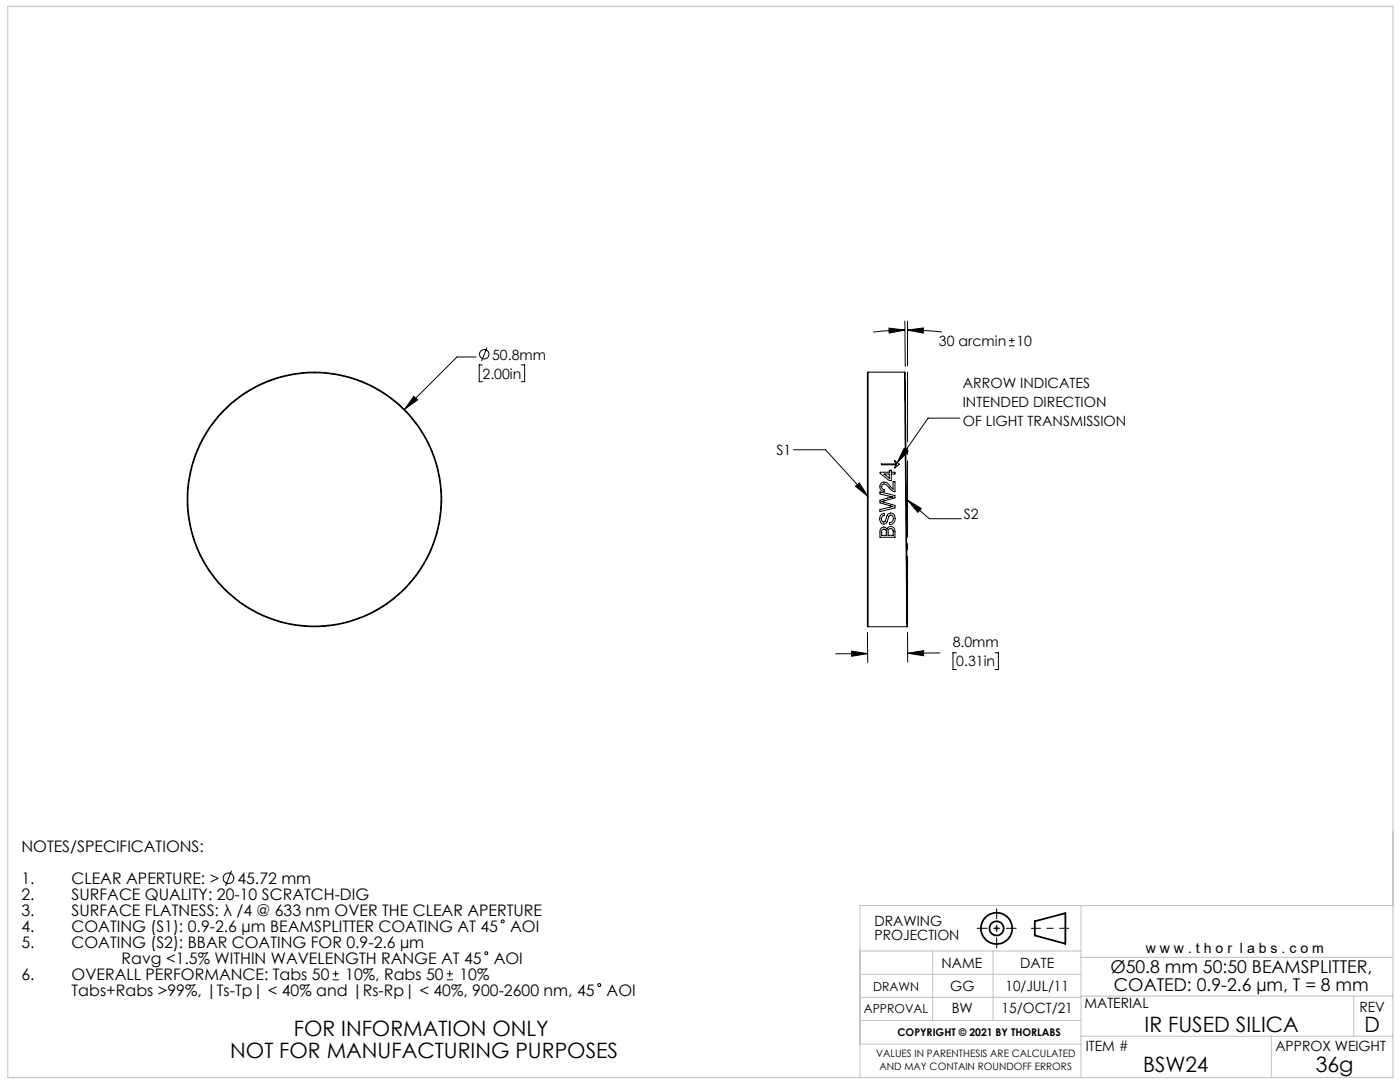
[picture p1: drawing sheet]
<svg xmlns="http://www.w3.org/2000/svg" width="279mm" height="216mm" viewBox="0 0 279 216" stroke-linecap="round" stroke-linejoin="round" font-family="sans-serif">
<g fill="none" stroke="#000" stroke-width=".35">
<path d="M206.5 183.8l6.1-1.6v6.1l-6.1-1.6z"/>
<circle cx="198.9" cy="185.2" r="3.1"/>
<circle cx="198.9" cy="185.2" r="1.4"/>
</g>
<path d="M198.4 185.2h1M198.5 184.9l.7 .7M198.9 184.7v1M199.2 184.9l-.7 .7" fill="none" stroke="#808080" stroke-width=".2"/>
<path d="M205.8 185.2h7.5" fill="none" stroke="#000" stroke-width=".2" stroke-dasharray="15.2 1.3 1.3 1.3" stroke-dashoffset="13.4"/>
<path d="M195 185.2h7.8M198.9 181.3v7.8" fill="none" stroke="#000" stroke-width=".2" stroke-dasharray="15.2 1.3 1.3 1.3" stroke-dashoffset="13.2"/>
<g fill="none" stroke="#c0c0c0" stroke-width=".2">
<path d="M1.6 1.3h276.4v213.7h-276.4zM171.6 189.8h44.1M171.6 199h44.1M171.6 194.4h44.1M186.1 189.8v13.8M198.2 189.8v13.8M215.7 198.8h62.3M215.7 180.7v34.3M215.7 191h62.3M270.2 198.8v8M278 180.7h-106.4v34.3M171.6 203.6h44.1"/>
<path d="M171.6 208.4h44.1M215.7 206.8h62.3M253.7 206.8v8.2"/>
</g>
<g fill="none" stroke="#000" stroke-width=".2">
<path d="M82.6 79.1l.7 .7-2.6 1.9zM95 71.2h-3.8l-10.5 10.5M96.3 72.8h-.7v3.4h.7M97.2 69.4l-1.1 2.6M104 72.8h.7v3.4h-.7M173.2 74.3v50.8M173.2 74.3l-.1 .1v50.5l.1 .2M173.2 74.3h7.3M177.4 65.5l3.2 .4-3.2 .6zM180.5 74.3l.2 .1v2.1l.4 48.2-.1 .4zM180.6 65.9l-6.3 .4M180.6 64.1l.1 9"/>
<path d="M181.1 65.9l3.2-.5v1.1zM181.1 65.9h2.6l4.3 .4M181.1 64.1v8.9M201.4 69h1.1M201.4 67.9h1.1M201.9 67.4v1.1M158.4 89.7h6.3l8.5 9.4M170.7 97l.8-.6 1.7 2.7zM175.6 98.1l3 .8v.4l-2.6 .8 2.6 .8v.5l-3 .7v-.4l2.6-.6-2.6-.8v-.5l2.6-.6-2.6-.6zM175.6 94.2h1.9v-.4h.4v.4h.7v.4h-.7v1.3h-.4l-1.9-1.4zM175.9 92.6h3l-.4-.6h.1l.9 .7-1 .6 .4-.6h-3zM175.9 96.3a1.34 1.34 0 0 1 1.8 .8l.5 .5v-1.5h.4v2l-.7-.3a2.51 2.51 0 0 0-1.6-1.2 .57 .57 0 0 0-.3 .6 .57 .57 0 0 0 .5 .5v.4a.98 .98 0 0 1-.9-.7 .98 .98 0 0 1 .3-1.1z"/>
<path d="M176.4 94.6h1.1v.8zM180.4 89.4l.9 .6-2.3 2.4zM181.1 99.8l4.4 3.7h6.3M181.1 99.8l2.8 1.7-.7 .7zM191.6 83.4h-6.4l-6.2 9M175.9 102.7l.6-.3v.4a.68 .68 0 0 0-.6 .7 .68 .68 0 0 0 .6 .6l.3-.4a1.16 1.16 0 0 1 1.3-1.3 1.21 1.21 0 0 1 .5 1.4 1.21 1.21 0 0 1-1 .9v-.2a.24 .24 0 0 1 0-.2 .24 .24 0 0 1 .3-.1 .74 .74 0 0 0 .4-.8 .74 .74 0 0 0-.7-.6l-.2 .3a1.8 1.8 0 0 1-.9 1.5 1.08 1.08 0 0 1-.9-.8 1.08 1.08 0 0 1 .3-1.1zM175.9 105.3a.71 .71 0 0 1 1.1 .3 .85 .85 0 0 1 1.1-.5 .85 .85 0 0 1 .5 1.2v.9h-3v-1.4zM176.1 105.7a.62 .62 0 0 1 .7 .1 .62 .62 0 0 1 .1 .8v.2h-.9zM177.4 105.6a.61 .61 0 0 1 .7 0 .61 .61 0 0 1 .2 .8v.4h-1.1v-.9zM170 129.9l3.1 .5-3.1 .6zM173.1 126.2l.1 6M173.1 130.4l-6.3 .1"/>
<path d="M173.2 125.1h7.8M181.1 126.2l.1 5.9M181.2 130.4l3.1-.6v1zM187.6 130.3l-6.4 .1M190.9 130.2h-.7v3.4h.7M198.6 130.2h.6v3.4h-.6M46.2 173.7l-1.2 3.1M66.4 195.5h1.2M66.4 194.3h1.2M67 193.7v1.2M89.1 195.5h1.3M89.1 194.3h1.3"/>
<path d="M89.7 193.7v1.2"/>
<circle cx="96.6" cy="70.7" r=".94"/>
<circle cx="62.7" cy="99.7" r="25.3"/>
<circle cx="62.7" cy="99.7" r="25.4"/>
<circle cx="45.6" cy="175.3" r="1.06"/>
<circle cx="97.1" cy="190.2" r=".31"/>
<circle cx="100.3" cy="183.9" r=".29"/>
<circle cx="119.6" cy="196.6" r=".31"/>
</g>
<path d="M181.1 124.9v-50.7" fill="none" stroke="#000" stroke-width=".2" stroke-dasharray="15.2 1.3 1.3 1.3" stroke-dashoffset="1.3"/>
<g fill="#000">
<path d="M181.1 65.9l3.2-.5v1.1zM177.4 65.5l3.2 .4-3.2 .6z"/>
<path d="M82.6 79.1l-1.9 2.6 2.6-1.9zM181.2 130.4l3.1-.6v1zM170 129.9l3.1 .5-3.1 .6z"/>
<path d="M181.1 99.8l2.8 1.7-.7 .7zM170.7 97l.8-.6 1.7 2.7zM180.4 89.4l.9 .6-2.3 2.4z"/>
</g>
<g font-size="4.2">
<text x="58.6" y="206.8">FOR INFORMATION ONLY</text>
<text x="228.4" y="206">IR FUSED SILICA</text>
<text x="272.3" y="206">D</text>
<text x="45.9" y="211">NOT FOR MANUFACTURING PURPOSES</text>
<text x="228.1" y="213.9">BSW24</text>
<text x="262.6" y="213.9">36g</text>
</g>
<g font-size="3.5">
<text x="221.6" y="194.2">Ø50.8 mm 50:50 BEAMSPLITTER,</text>
<text x="222.3" y="197.7">COATED: 0.9-2.6 µm, T = 8 mm</text>
</g>
<g font-size="3.2">
<text x="4.3" y="170.1">NOTES/SPECIFICATIONS:</text>
<text x="4.3" y="176.4">1.</text>
<text x="4.3" y="179.6">2.</text>
<text x="14.3" y="176.4">CLEAR APERTURE: &gt;</text>
<text x="14.3" y="179.6">SURFACE QUALITY: 20-10 SCRATCH-DIG</text>
<text x="47.4" y="176.4">45.72 mm</text>
<text x="4.3" y="186">4.</text>
<text x="4.3" y="182.8">3.</text>
<text x="14.3" y="182.8">SURFACE FLATNESS: λ /4 @ 633 nm OVER THE CLEAR APERTURE</text>
<text x="14.3" y="186">COATING (S1): 0.9-2.6 µm BEAMSPLITTER COATING AT 45</text>
<text x="101.8" y="186">AOI</text>
<text x="4.3" y="189.1">5.</text>
<text x="14.3" y="189.1">COATING (S2): BBAR COATING FOR 0.9-2.6 µm</text>
<text x="4.3" y="195.5">6.</text>
<text x="14.3" y="195.5">OVERALL PERFORMANCE: Tabs 50</text>
<text x="24.3" y="192.3">Ravg &lt;1.5% WITHIN WAVELENGTH RANGE AT 45</text>
<text x="68.9" y="195.5">10%, Rabs 50</text>
<text x="91.7" y="195.5">10%</text>
<text x="98.5" y="192.3">AOI</text>
<text x="14.3" y="198.7">Tabs+Rabs &gt;99%, |Ts-Tp| &lt; 40% and |Rs-Rp| &lt; 40%, 900-2600 nm, 45</text>
<text x="121.1" y="198.7">AOI</text>
</g>
<g font-size="2.8">
<text x="98.2" y="71.7">50.8mm</text>
<text x="187.4" y="69">30 arcmin</text>
<text x="202.8" y="69">10</text>
<text x="96.3" y="75.5">2.00in</text>
<text x="192.1" y="77.3">ARROW INDICATES</text>
<text x="192.1" y="81.2">INTENDED DIRECTION</text>
<text x="192.1" y="85">OF LIGHT TRANSMISSION</text>
<text x="155" y="90.8">S1</text>
<text x="192.4" y="103.5">S2</text>
<text x="190.1" y="129.2">8.0mm</text>
<text x="190.9" y="133">0.31in</text>
<text x="174.5" y="184.8">DRAWING</text>
<text x="174.5" y="187.6">PROJECTION</text>
<text x="228.6" y="190.2">w w w . t h o r l a b s . c o m</text>
<text x="187.9" y="193.2">NAME</text>
<text x="189.6" y="197.7">GG</text>
<text x="200.7" y="197.7">10/JUL/11</text>
<text x="203.6" y="193.2">DATE</text>
<text x="189.9" y="202.2">BW</text>
<text x="199.9" y="202.2">15/OCT/21</text>
<text x="216.4" y="201.2">MATERIAL</text>
<text x="271.3" y="202">REV</text>
<text x="216.7" y="209.7">ITEM #</text>
<text x="254.5" y="209.7">APPROX WEIGHT</text>
</g>
<g font-size="2.5">
<text x="174.2" y="197.7">DRAWN</text>
<text x="172.4" y="202.2">APPROVAL</text>
</g>
<text font-size="2.1" x="179.1" y="206.8">COPYRIGHT © 2021 BY THORLABS</text>
<g font-size="2">
<text x="174.8" y="211">VALUES IN PARENTHESIS ARE CALCULATED</text>
<text x="175.5" y="213.5">AND MAY CONTAIN ROUNDOFF ERRORS</text>
</g>
</svg>
